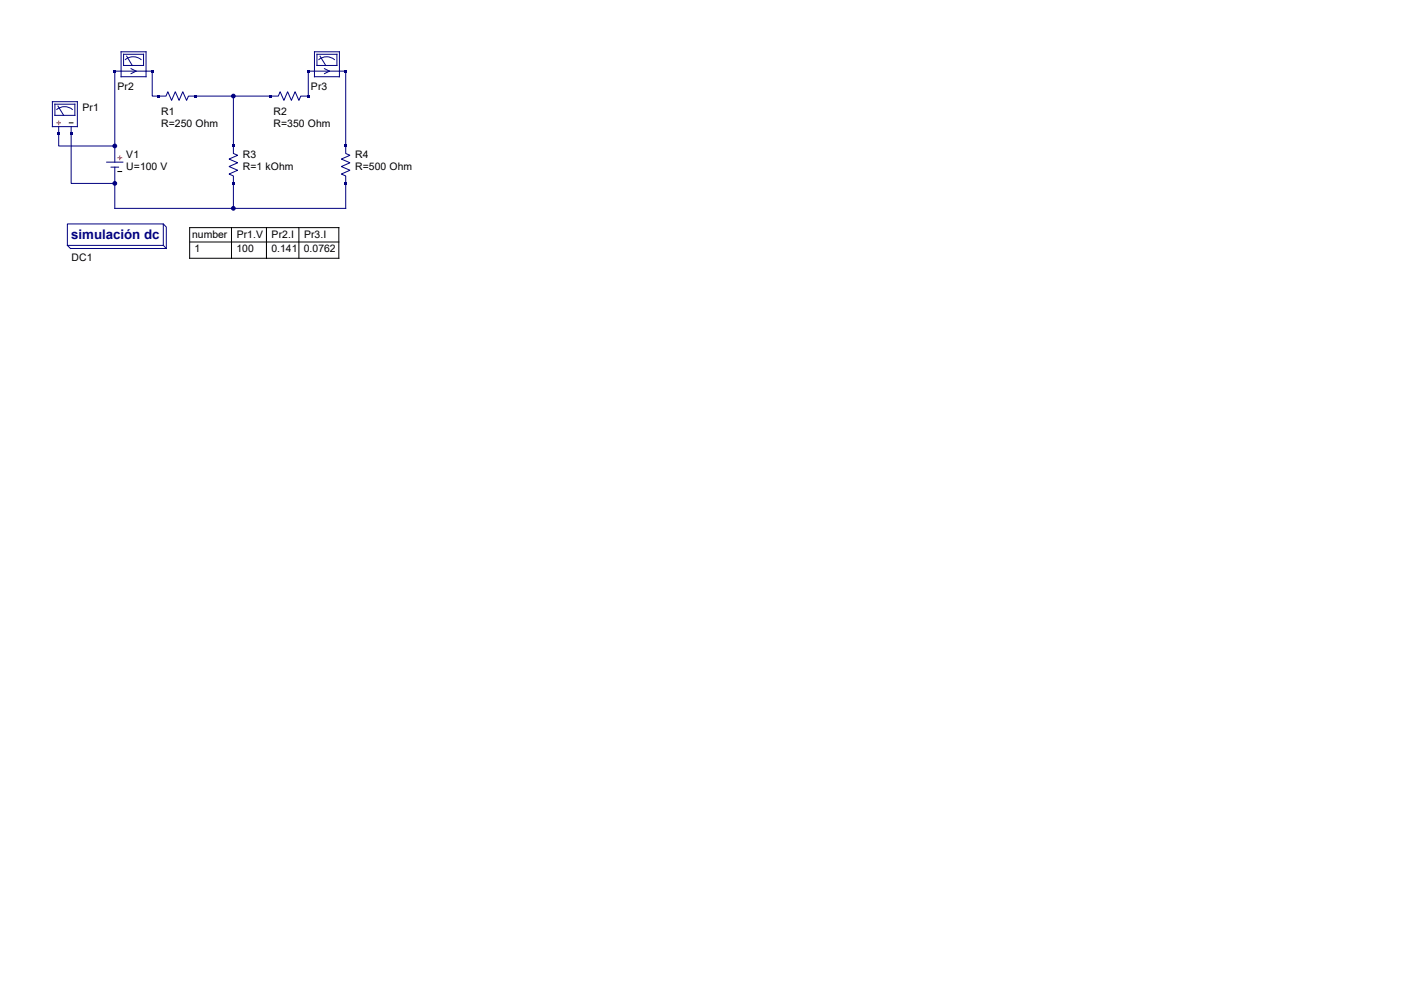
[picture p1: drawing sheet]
<svg xmlns="http://www.w3.org/2000/svg" width="297mm" height="210mm" viewBox="0 0 297 210" stroke-linecap="round" stroke-linejoin="round" font-family="sans-serif">
<g fill="none" stroke="#000080" stroke-width=".21">
<path d="M25.7 11h5.3v5.3h-5.3zM26.2 11.5h4.2v2.4h-4.2zM26.6 12.6a2.63 2.63 0 0 1 3.3 0M26.9 11.9l1.1 2M27.8 14.6l1 .5-1 .5M66.7 11h5.3v5.3h-5.3zM67.2 11.5h4.2v2.4h-4.2zM67.6 12.6a2.6 2.6 0 0 1 3.3 0M67.9 11.9l1.2 2M68.8 14.6l1 .5-1 .5M11.1 21.6h5.3v5.3h-5.3zM11.6 22.1h4.3v2.4h-4.3z"/>
<path d="M12 23.2a2.6 2.6 0 0 1 3.3 0M12.3 22.5l1.2 2M12.4 26.9v4.1h11.9M15.1 26.9v12h9.2M22.6 34.4h3.5M23.6 35.5h1.5M24.3 34.4v-19.3h8v5.3h2.9l.4-.9 .8 1.8 .8-1.8 .8 1.8 .8-1.8 .8 1.8 .4-.9h19l.4-.9 .8 1.8 .8-1.8 .8 1.8 .8-1.8 .8 1.8 .4-.9h1.6v-5.3h7.9v17.5l.9 .3-1.8 .8 1.8 .8-1.8 .8 1.8 .8-1.8 .8 .9 .4v6.9h-49v-8.7M49.5 20.4v12.2l.9 .3-1.8 .8 1.8 .8-1.8 .8 1.8 .8-1.8 .8 .9 .4v6.9M14.3 47.5h20.3v4.5h-20.3zM14.3 52l.6 .7h20.4M34.6 47.5l.7 .7v4.5M34.6 52l.7 .7"/>
</g>
<path d="M12 26.1h.8M12.4 25.7v.8M25 33.5h.8M25.4 33.1v.8" fill="none" stroke="#f00" stroke-width=".21"/>
<path d="M14.7 26.1h.8M25 36.4h.8" fill="none" stroke="#000" stroke-width=".21"/>
<g fill="#000080">
<path d="M33.3 20.1h.6v.5h-.6z"/>
<path d="M41.3 20.1h.5v.5h-.5z"/>
<path d="M49.2 38.6h.5v.6h-.5z"/>
<path d="M49.2 30.7h.5v.5h-.5z"/>
<path d="M57.1 20.1h.6v.5h-.6z"/>
<path d="M65.1 20.1h.5v.5h-.5z"/>
<path d="M73 38.6h.6v.6h-.6z"/>
<path d="M73 30.7h.6v.5h-.6z"/>
</g>
<circle cx="24.3" cy="31" r=".4" fill="#000080"/>
<circle cx="24.3" cy="31" r=".4" fill="none" stroke="#000080" stroke-width=".21"/>
<circle cx="24.3" cy="38.9" r=".4" fill="#000080"/>
<circle cx="24.3" cy="38.9" r=".4" fill="none" stroke="#000080" stroke-width=".21"/>
<circle cx="49.5" cy="20.4" r=".39" fill="#000080"/>
<circle cx="49.5" cy="20.4" r=".39" fill="none" stroke="#000080" stroke-width=".21"/>
<circle cx="49.5" cy="44.2" r=".39" fill="#000080"/>
<circle cx="49.5" cy="44.2" r=".39" fill="none" stroke="#000080" stroke-width=".21"/>
<g fill="#000080">
<path d="M12.2 28h.5v.6h-.5z"/>
<path d="M14.8 28h.5v.6h-.5z"/>
<path d="M24.1 14.8h.5v.5h-.5z"/>
<path d="M32 14.8h.6v.5h-.6z"/>
<path d="M65.1 14.8h.5v.5h-.5z"/>
<path d="M73 14.8h.6v.5h-.6z"/>
</g>
<path d="M40.2 48.3h31.6v6.5h-31.6zM40.2 51.3h31.6M49.1 48.3v6.5M56.5 48.3v6.5M63.4 48.3v6.5" fill="none" stroke="#000" stroke-width=".21"/>
<text font-size="2.8" fill="#000080" x="15.1" y="50.8">simulación dc</text>
<g font-size="2.2">
<text x="17.5" y="23.5">Pr1</text>
<text x="24.9" y="19.2">Pr2</text>
<text x="65.9" y="19.2">Pr3</text>
<text x="34.2" y="24.3">R1</text>
<text x="34.2" y="26.8">R=250 Ohm</text>
<text x="58" y="24.3">R2</text>
<text x="58" y="26.8">R=350 Ohm</text>
<text x="26.8" y="33.5">V1</text>
<text x="26.8" y="36">U=100 V</text>
<text x="51.5" y="33.5">R3</text>
<text x="51.5" y="36">R=1 kOhm</text>
<text x="75.3" y="33.5">R4</text>
<text x="75.3" y="36">R=500 Ohm</text>
<text x="40.7" y="50.5">number</text>
<text x="41.3" y="53.4">1</text>
<text x="50.1" y="53.4">100</text>
<text x="50.2" y="50.5">Pr1.V</text>
<text x="57.5" y="53.4">0.141</text>
<text x="57.6" y="50.5">Pr2.I</text>
<text x="64.4" y="53.4">0.0762</text>
<text x="64.5" y="50.5">Pr3.I</text>
<text x="15.1" y="55.3">DC1</text>
</g>
</svg>
